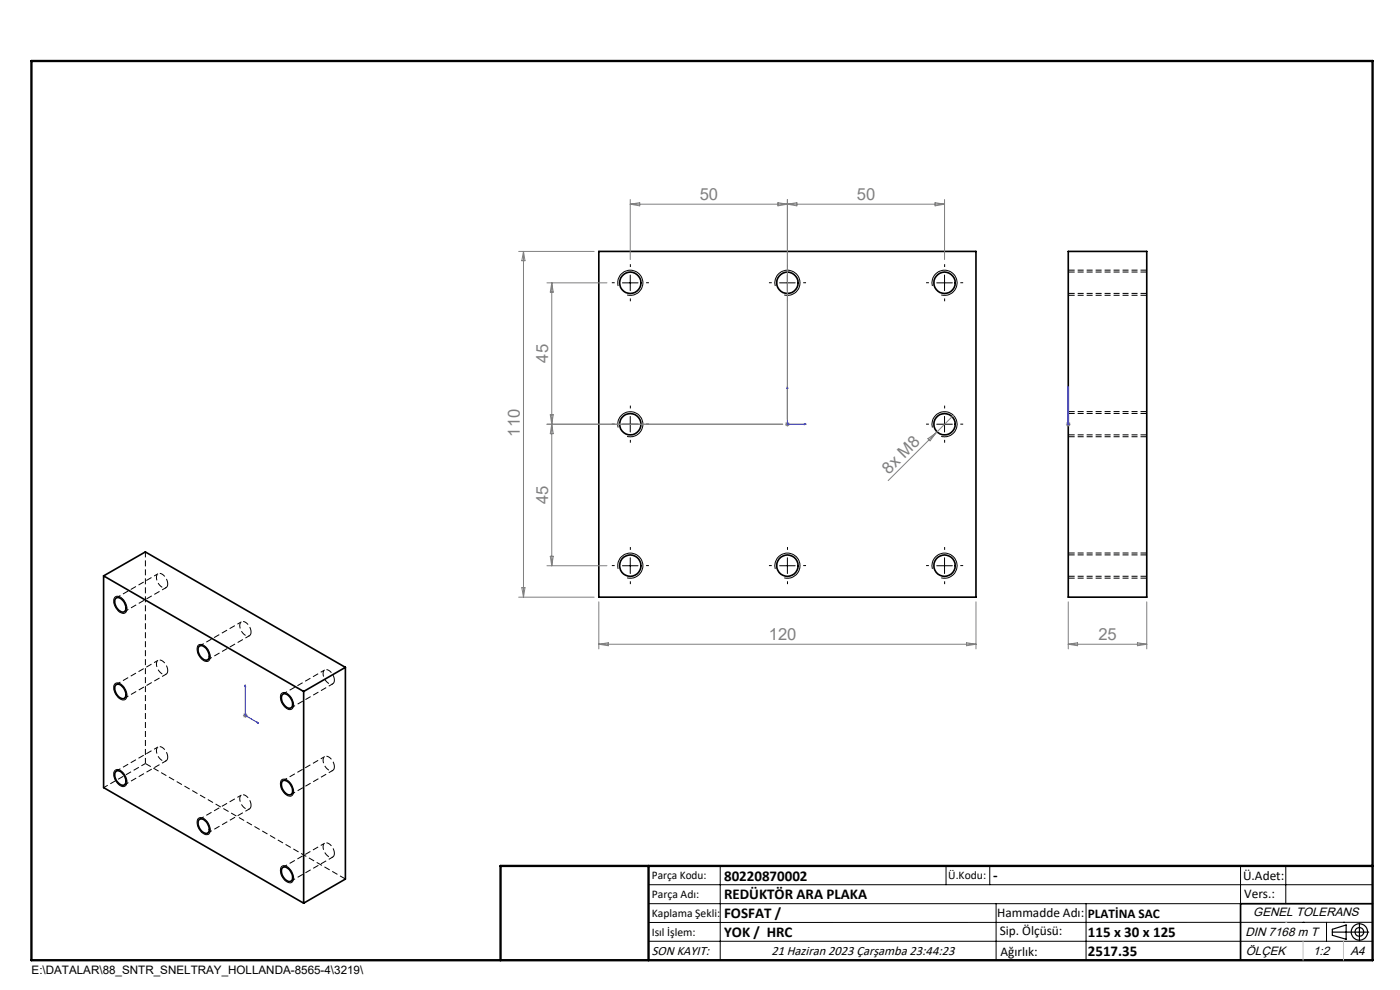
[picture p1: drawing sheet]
<svg xmlns="http://www.w3.org/2000/svg" width="297mm" height="210mm" viewBox="0 0 297 210" stroke-linecap="round" stroke-linejoin="round" font-family="sans-serif">
<g fill="none" stroke="#000" stroke-width=".35">
<path d="M127 53.3h80v73.4h-80zM226.6 53.3h16.7v73.4h-16.7zM22 122.2v44.9l42.4 24.5M22 122.2l42.4 24.5M22 122.2l8.8-5.1 42.5 24.5M24.6 126.9a1.59 1.59 0 0 1 2 1.4 .86 .86 0 0 1 .1 1.2 .86 .86 0 0 1-1.2 .2 2.13 2.13 0 0 1-.9-2.8zM42.3 137.1a1.48 1.48 0 0 1 1.8 1.1 1.11 1.11 0 0 1-.4 1.8 2.22 2.22 0 0 1-1.6-2.7zM24.6 145.3l.2-.1a2.04 2.04 0 0 1 1.7 2.9 1.62 1.62 0 0 1-2.1-1.5l-.1-.9zM59.9 147.3a1.42 1.42 0 0 1 1.9 1.1 1.11 1.11 0 0 1-.4 1.8 2.11 2.11 0 0 1-1.5-2.9zM64.4 146.7v44.9M73.3 141.6v44.9l-8.9 5.1M73.3 141.6l-8.9 5.1"/>
<path d="M24.6 163.6a1.23 1.23 0 0 1 1.7 .8 1.49 1.49 0 0 1 0 2.2 2.07 2.07 0 0 1-1.7-3zM42.3 173.8a1.41 1.41 0 0 1 1.8 1.1 1.11 1.11 0 0 1-.4 1.9 2.27 2.27 0 0 1-1.6-2.8zM59.9 165.7a1.48 1.48 0 0 1 1.9 1 1.11 1.11 0 0 1-.4 1.9 2.16 2.16 0 0 1-1.5-2.9zM59.9 184a1.48 1.48 0 0 1 1.9 1.1 1.11 1.11 0 0 1-.4 1.9 2.16 2.16 0 0 1-1.5-3zM291.2 191.7h-28v12"/>
<circle cx="133.7" cy="60" r="2.26"/>
<circle cx="167" cy="60" r="2.26"/>
<circle cx="200.4" cy="60" r="2.26"/>
<circle cx="133.7" cy="90" r="2.26"/>
<circle cx="200.4" cy="90" r="2.26"/>
<circle cx="133.7" cy="120" r="2.26"/>
<circle cx="167" cy="120" r="2.26"/>
<circle cx="200.4" cy="120" r="2.26"/>
</g>
<path d="M243.3 57.7h-16.7M243.3 57.3h-16.7M226.6 62.2h16.7M226.6 62.6h16.7M226.6 92.2h16.7M226.6 92.6h16.7M243.3 87.7h-16.7M243.3 87.3h-16.7M243.3 117.7h-16.7M243.3 117.3h-16.7M226.6 122.2h16.7M226.6 122.6h16.7" fill="none" stroke="#000" stroke-width=".21" stroke-dasharray="1.3 .6" stroke-dashoffset="-.1" stroke-linecap="butt"/>
<path d="M35.6 123.9a2.15 2.15 0 0 0-2-2.2 1.48 1.48 0 0 0 0 2.1l.5 .6a.79 .79 0 0 0 1 .3 .79 .79 0 0 0 .5-.8M53.3 134.1a2.15 2.15 0 0 0-2-2.2 1.48 1.48 0 0 0 0 2.1l.5 .6a.79 .79 0 0 0 .9 .3 .79 .79 0 0 0 .6-.8M35.6 142.2a2.15 2.15 0 0 0-2-2.2 1.48 1.48 0 0 0 0 2.2l.5 .5a.79 .79 0 0 0 1 .4 .79 .79 0 0 0 .5-.9M70.9 144.3a2.15 2.15 0 0 0-1.9-2.2 1.48 1.48 0 0 0 0 2.1l.5 .6a.79 .79 0 0 0 .9 .3 .79 .79 0 0 0 .5-.8M35.6 160.6a2.15 2.15 0 0 0-2-2.2 1.48 1.48 0 0 0 0 2.2l.5 .5a.79 .79 0 0 0 1 .4 .79 .79 0 0 0 .5-.9M53.3 170.8a2.15 2.15 0 0 0-2-2.2 1.48 1.48 0 0 0 0 2.2l.5 .5a.79 .79 0 0 0 .9 .4 .79 .79 0 0 0 .6-.9M70.9 162.6a2.15 2.15 0 0 0-1.9-2.2 1.48 1.48 0 0 0 0 2.2l.5 .6a.79 .79 0 0 0 .9 .3 .79 .79 0 0 0 .5-.9M70.9 181a2.15 2.15 0 0 0-1.9-2.2 1.48 1.48 0 0 0 0 2.2l.5 .5a.79 .79 0 0 0 .9 .4 .79 .79 0 0 0 .5-.9" fill="none" stroke="#000" stroke-width=".21" stroke-dasharray="1.3 .6" stroke-dashoffset=".2" stroke-linecap="butt"/>
<path d="M30.8 162l42.5 24.5" fill="none" stroke="#000" stroke-width=".21" stroke-dasharray="1.3 .6" stroke-linecap="butt"/>
<g fill="none" stroke="#000" stroke-width=".21" stroke-dasharray="1.3 .6" stroke-dashoffset=".3" stroke-linecap="butt">
<path d="M26.4 129.7l8.8-5.1M33.5 121.7l-8.8 5.1M44.1 140l8.8-5.1M51.2 131.9l-8.8 5.1M26.4 148.1l8.8-5.1M33.5 140.1l-8.8 5.1M33.5 158.4l-8.8 5.1M61.8 150.2l8.8-5.1M68.9 142.1l-8.8 5.1M22 167.1l8.8-5.1M26.4 166.5l8.8-5.1M44.1 176.7l8.8-5.1"/>
<path d="M51.2 168.7l-8.8 5.1M61.8 168.5l8.8-5.1M68.9 160.5l-8.8 5.1M68.9 178.9l-8.8 5.1M61.8 186.9l8.8-5.1"/>
</g>
<path d="M30.8 117v45" fill="none" stroke="#000" stroke-width=".21" stroke-dasharray="1.3 .6" stroke-dashoffset=".1" stroke-linecap="butt"/>
<g fill="none" stroke="#000" stroke-width=".21">
<path d="M132 60h3.4M133.7 58.3v3.4M165.4 60h3.3M167 58.3v3.4M198.7 60h3.3M200.4 58.3v3.4M131.1 60.7a2.68 2.68 0 0 1 2.4-3.4 2.68 2.68 0 0 1 2.9 2.9 2.68 2.68 0 0 1-3.4 2.4M164.5 60.7a2.68 2.68 0 0 1 2.3-3.4 2.68 2.68 0 0 1 2.9 2.9 2.68 2.68 0 0 1-3.3 2.4M197.8 60.7a2.67 2.67 0 0 1 2.4-3.4 2.67 2.67 0 0 1 2.8 3 2.67 2.67 0 0 1-3.3 2.3M131.1 90.7a2.67 2.67 0 0 1 2.3-3.4 2.67 2.67 0 0 1 3 2.9 2.67 2.67 0 0 1-3.4 2.4M132 90h3.4M133.7 88.3v3.3"/>
<path d="M197.8 90.7a2.66 2.66 0 0 1 2.3-3.4 2.66 2.66 0 0 1 2.9 2.9 2.66 2.66 0 0 1-3.3 2.4M198.7 90h3.3M200.4 88.3v3.3M133.7 118.3v3.4M167 118.3v3.4M200.4 118.3v3.4M24.4 126.7a1.49 1.49 0 0 1 2.1 .9 1.7 1.7 0 0 1 0 2.5 2.36 2.36 0 0 1-2.4-2.6zM42.1 136.9a1.59 1.59 0 0 1 2.1 .9 1.79 1.79 0 0 1 0 2.5 2.36 2.36 0 0 1-2.4-2.6zM131.1 120.7a2.68 2.68 0 0 1 2.4-3.4 2.68 2.68 0 0 1 2.9 2.9 2.68 2.68 0 0 1-3.4 2.4M132 120h3.4M164.5 120.7a2.68 2.68 0 0 1 2.3-3.4 2.68 2.68 0 0 1 2.9 2.9 2.68 2.68 0 0 1-3.3 2.4M165.4 120h3.3"/>
<path d="M197.8 120.7a2.67 2.67 0 0 1 2.4-3.3 2.67 2.67 0 0 1 2.8 2.9 2.67 2.67 0 0 1-3.3 2.3M198.7 120h3.3M24.4 145.1a1.49 1.49 0 0 1 2.1 .9 1.7 1.7 0 0 1 0 2.4 2.36 2.36 0 0 1-2.4-2.5zM59.7 147.1a1.1 1.1 0 0 1 1.6 .3 2.11 2.11 0 0 1 .5 3.1 2.12 2.12 0 0 1-2.2-1.9l-.1-.7zM24.4 163.4a1.49 1.49 0 0 1 2.1 1 1.65 1.65 0 0 1 0 2.4 1.96 1.96 0 0 1-2.1-1.5l-.3-.7v-.7zM42.1 173.6a1.33 1.33 0 0 1 1.8 .6 2.08 2.08 0 0 1 .3 2.8 2.36 2.36 0 0 1-2.4-2.6zM59.7 165.4a1.59 1.59 0 0 1 2.1 1 1.79 1.79 0 0 1 0 2.4 2.36 2.36 0 0 1-2.3-2.5zM59.7 183.8a1.59 1.59 0 0 1 2.1 1 1.79 1.79 0 0 1 0 2.4 2.36 2.36 0 0 1-2.3-2.6zM137.6 187.7h153.6M137.6 191.7h153.6M137.6 199.7h153.6M152.8 183.7v20"/>
<path d="M200.7 183.7v4M210 183.7v4M211.3 191.7v12M230.4 191.7v12M263.2 183.7v20M272.8 183.7v8M276.4 195.6h.1M281.4 195.6v4.1M285 195.6h.1M291.2 195.6l-153.6 .1"/>
</g>
<g fill="none" stroke="#000" stroke-width=".25">
<path d="M282.6 197.7h7.8M282.6 197.1l3-.9v3l-3-.8zM288.4 195.8v3.8M106.2 203.7h185"/>
<circle cx="288.4" cy="197.7" r="1.74"/>
<circle cx="288.4" cy="197.7" r=".93"/>
</g>
<path d="M167 82l.1 .4h-.2zM167 82v8h4M170.6 89.9l.4 .1-.4 .1zM226.6 89.9v.2zM226.6 82v.4v-.4M226.6 90h.1M226.6 82v8M52 145.3l.1 .3-.1-.1zM52 145.3v6.5l2.9 1.6M54.6 153.2l.3 .2-.3-.1z" fill="none" stroke="#00f" stroke-width=".21"/>
<g fill="none" stroke="#808080" stroke-width=".21">
<path d="M110 53.3h16M111.1 53.3v73.4M111.1 53.3l.3 2h-.7zM116 60h12.8M117.1 60v60M117.1 60l.3 2h-.7zM133.7 42.3v12.8M133.7 43.3h66.7M133.7 43.3l2-.3v.7zM165 43l2 .3-2 .4zM167 42.3v46.7M167 43.3l2.1-.3v.7z"/>
<path d="M198.4 43l2 .3-2 .4zM200.4 42.3v12.8M116 90h50.1M116.7 88l.7 4h-.7l.7-4zM166.5 90h1M166.7 89.6l.7 .7M167 89.5v1M167.4 89.6l-.7 .7M196.9 93.1l1.6-1.2-1.2 1.6zM198.5 91.9l-10.1 10M202.2 88.1l-3.7 3.8M226.1 90h1"/>
<path d="M226.3 89.6l.7 .7M226.6 89.5v1M227 89.6l-.7 .7M116.7 118h.7l-.3 2zM110 126.7h16M110.7 124.7h.7l-.3 2zM116 120h12.8M127 136.7h80M127 127.7v9.9M127 136.7l2-.4v.7zM205 136.3l2 .4-2 .3zM207 127.7v9.9"/>
<path d="M226.6 127.7v9.9M226.6 136.7h16.7M226.6 136.7l2-.4v.7zM241.3 136.3l2 .4-2 .3zM243.3 127.7v9.9M51.5 151.8h1M51.7 151.4l.7 .7M52 151.3v1M52.4 151.4l-.7 .7"/>
</g>
<g fill="none" stroke="#000" stroke-width=".21" stroke-dasharray="15.2 1.3 1.3 1.3" stroke-linecap="butt">
<path d="M130.4 60h-.6M133.7 56.6v-.6M137.1 60h.6M163.7 60h-.6M167.1 56.6v-.6M170.4 60h.6M197.1 60h-.6M200.4 56.6v-.6M203.7 60h.6M133.7 63.3v.6M167.1 63.3v.6M200.4 63.3v.6"/>
<path d="M130.4 90h-.6M133.7 86.6v-.6M133.7 93.3v.6M137.1 90h.6M197.1 90h-.6M200.4 86.6v-.6M200.4 93.3v.6M203.7 90h.6M130.4 120h-.6M133.7 116.6v-.6M137.1 120h.6M163.7 120h-.6"/>
<path d="M167.1 116.6v-.6M170.4 120h.6M197.1 120h-.6M200.4 116.6v-.6M203.7 120h.6M133.7 123.3v.6M167.1 123.3v.6M200.4 123.3v.6"/>
</g>
<path d="M6.7 12.9h284.5v190.8h-284.5zM137.6 183.7v20M291.2 183.7h-185v20" fill="none" stroke="#000" stroke-width=".5"/>
<path d="M276.4 199.7v4M285 199.7v4" fill="none" stroke="#c0c0c0" stroke-width=".21"/>
<path d="M272.8 195.6h.1" fill="none" stroke="#c0c0c0" stroke-width=".25"/>
<g fill="#00f">
<path d="M170.6 89.9l.4 .1-.4 .1zM167 82l.1 .4h-.2z"/>
<path d="M54.6 153.2l.3 .2-.3-.1zM52 145.3l.1 .3-.1-.1z"/>
<path d="M226.6 89.9v.2zM226.6 82v.4z"/>
</g>
<g font-size="3.5" fill="#808080">
<text x="148.4" y="42.5">50</text>
<text x="181.8" y="42.5">50</text>
<text x="116.3" y="76.9" transform="rotate(-90 116.3 76.9)">45</text>
<text x="110.3" y="92.6" transform="rotate(-90 110.3 92.6)">110</text>
<text x="188.6" y="100.7" transform="rotate(-45 188.6 100.7)">8x M8</text>
<text x="116.3" y="106.9" transform="rotate(-90 116.3 106.9)">45</text>
<text x="163.1" y="135.8">120</text>
<text x="233" y="135.8">25</text>
</g>
<g font-size="3.2">
<text x="153.6" y="186.8">80220870002</text>
<text x="153.6" y="190.8">REDÜKTÖR ARA PLAKA</text>
<text x="210.7" y="186.6">-</text>
<text x="153.6" y="194.8">FOSFAT /</text>
<text x="153.6" y="198.8">YOK / HRC</text>
<text x="230.8" y="198.7">115 x 30 x 125</text>
<text x="230.8" y="202.8">2517.35</text>
</g>
<g font-size="2.8">
<text x="263.7" y="186.7">Ü.Adet:</text>
<text x="263.9" y="190.5">Vers.:</text>
<text x="211.5" y="194.5">Hammadde Adı:</text>
<text x="230.8" y="194.7">PLATİNA SAC</text>
<text x="138.3" y="202.6">SON KAYIT:</text>
<text x="163.6" y="202.6">21 Haziran 2023 Çarşamba 23:44:23</text>
<text x="212.1" y="198.4">Sip. Ölçüsü:</text>
<text x="212.2" y="202.7">Ağırlık:</text>
</g>
<g font-size="2.6">
<text x="265.9" y="194.4">GENEL TOLERANS</text>
<text x="264.2" y="198.5">DIN 7168 m T</text>
<text x="264.3" y="202.6">ÖLÇEK</text>
<text x="278.5" y="202.6">1:2</text>
<text x="286.5" y="202.6">A4</text>
</g>
<g font-size="2.5">
<text x="138.3" y="186.4">Parça Kodu:</text>
<text x="138.3" y="190.5">Parça Adı:</text>
<text x="201.2" y="186.5">Ü.Kodu:</text>
<text x="138.3" y="194.5">Kaplama Şekli:</text>
<text x="138.3" y="198.6">Isıl İşlem:</text>
<text x="6.7" y="206.7">E:\DATALAR\88_SNTR_SNELTRAY_HOLLANDA-8565-4\3219\</text>
</g>
</svg>
